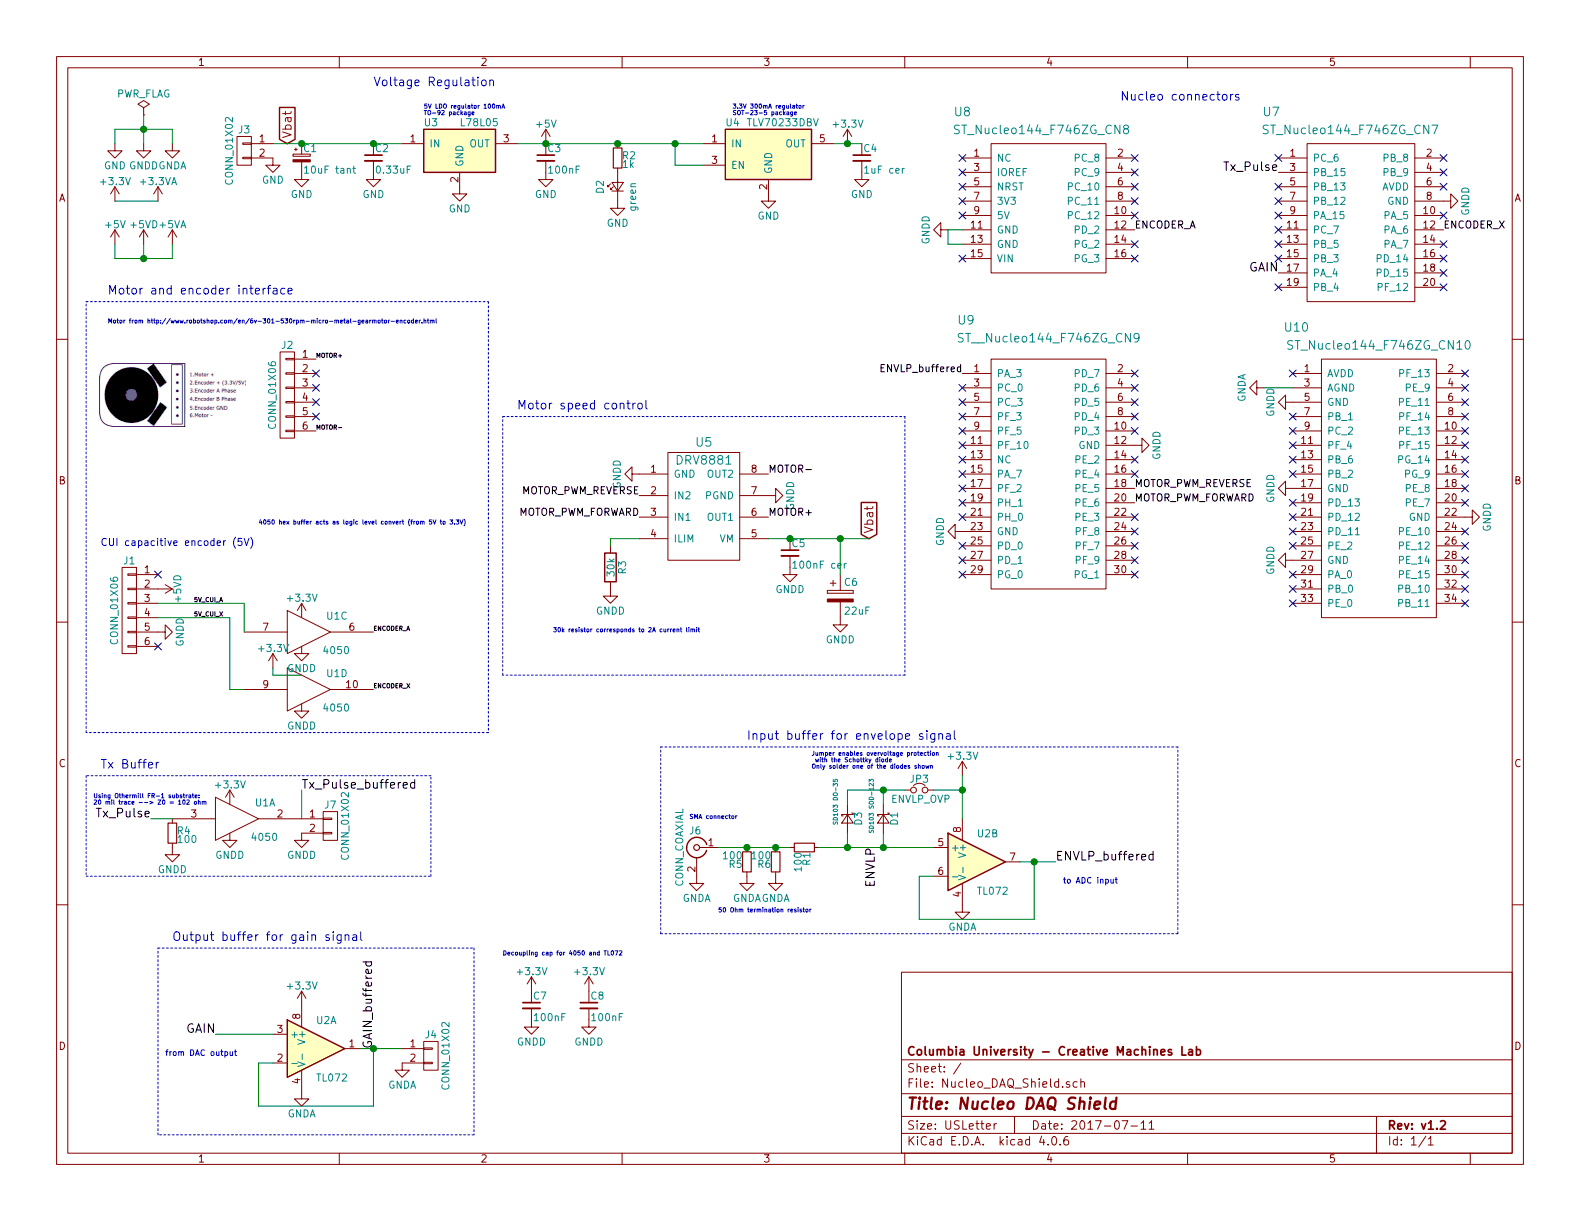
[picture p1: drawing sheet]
EESchema Schematic File Version 2
LIBS:power
LIBS:device
LIBS:transistors
LIBS:conn
LIBS:linear
LIBS:regul
LIBS:74xx
LIBS:cmos4000
LIBS:adc-dac
LIBS:memory
LIBS:xilinx
LIBS:microcontrollers
LIBS:dsp
LIBS:microchip
LIBS:analog_switches
LIBS:motorola
LIBS:texas
LIBS:intel
LIBS:audio
LIBS:interface
LIBS:digital-audio
LIBS:philips
LIBS:display
LIBS:cypress
LIBS:siliconi
LIBS:opto
LIBS:atmel
LIBS:contrib
LIBS:valves
LIBS:DRV8881
LIBS:NUCLEO_F746ZG
LIBS:Nucleo_DAQ_Shield-cache
EELAYER 25 0
EELAYER END
$Descr USLetter 11000 8500
encoding utf-8
Sheet 1 1
Title "Nucleo DAQ Shield"
Date "2017-07-11"
Rev "v1.2"
Comp "Columbia University - Creative Machines Lab"
Comment1 ""
Comment2 ""
Comment3 ""
Comment4 ""
$EndDescr
$Comp
L TL072 U2
U 1 1
P 2200 7300
F 0 "U2" H 2200 7500 50  0000 L CNN
F 1 "TL072" H 2200 7100 50  0000 L CNN
F 2 "Housings_SOIC:SOIC-8_3.9x4.9mm_Pitch1.27mm" H 2200 7300 50  0001 C CNN
F 3 "" H 2200 7300 50  0001 C CNN
	1    2200 7300
	1    0    0    -1  
$EndComp
$Comp
L TL072 U2
U 2 1
P 6800 6000
F 0 "U2" H 6800 6200 50  0000 L CNN
F 1 "TL072" H 6800 5800 50  0000 L CNN
F 2 "Housings_SOIC:SOIC-8_3.9x4.9mm_Pitch1.27mm" H 6800 6000 50  0001 C CNN
F 3 "" H 6800 6000 50  0001 C CNN
	2    6800 6000
	1    0    0    -1  
$EndComp
$Comp
L 4050 U1
U 3 1
P 2150 4400
F 0 "U1" H 2345 4515 50  0000 C CNN
F 1 "4050" H 2340 4275 50  0000 C CNN
F 2 "Housings_SOIC:SOIC-16_3.9x9.9mm_Pitch1.27mm" H 2150 4400 60  0001 C CNN
F 3 "" H 2150 4400 60  0001 C CNN
	3    2150 4400
	1    0    0    -1  
$EndComp
$Comp
L 4050 U1
U 4 1
P 2150 4800
F 0 "U1" H 2345 4915 50  0000 C CNN
F 1 "4050" H 2340 4675 50  0000 C CNN
F 2 "Housings_SOIC:SOIC-16_3.9x9.9mm_Pitch1.27mm" H 2150 4800 60  0001 C CNN
F 3 "" H 2150 4800 60  0001 C CNN
	4    2150 4800
	1    0    0    -1  
$EndComp
$Comp
L GND #PWR01
U 1 1
P 800 1000
F 0 "#PWR01" H 800 750 50  0001 C CNN
F 1 "GND" H 800 850 50  0000 C CNN
F 2 "" H 800 1000 50  0001 C CNN
F 3 "" H 800 1000 50  0001 C CNN
	1    800  1000
	1    0    0    -1  
$EndComp
$Comp
L GNDD #PWR02
U 1 1
P 1000 1000
F 0 "#PWR02" H 1000 750 50  0001 C CNN
F 1 "GNDD" H 1000 850 50  0000 C CNN
F 2 "" H 1000 1000 50  0001 C CNN
F 3 "" H 1000 1000 50  0001 C CNN
	1    1000 1000
	1    0    0    -1  
$EndComp
$Comp
L GNDA #PWR03
U 1 1
P 1200 1000
F 0 "#PWR03" H 1200 750 50  0001 C CNN
F 1 "GNDA" H 1200 850 50  0000 C CNN
F 2 "" H 1200 1000 50  0001 C CNN
F 3 "" H 1200 1000 50  0001 C CNN
	1    1200 1000
	1    0    0    -1  
$EndComp
$Comp
L PWR_FLAG #FLG04
U 1 1
P 1000 800
F 0 "#FLG04" H 1000 875 50  0001 C CNN
F 1 "PWR_FLAG" H 1000 950 50  0000 C CNN
F 2 "" H 1000 800 50  0001 C CNN
F 3 "" H 1000 800 50  0001 C CNN
	1    1000 800 
	1    0    0    -1  
$EndComp
$Comp
L CONN_COAXIAL J6
U 1 1
P 4850 5900
F 0 "J6" H 4860 6020 50  0000 C CNN
F 1 "CONN_COAXIAL" V 4965 5900 50  0000 C CNN
F 2 "custom:SMA_uxcell" H 4850 5900 50  0001 C CNN
F 3 "" H 4850 5900 50  0001 C CNN
	1    4850 5900
	-1   0    0    -1  
$EndComp
$Comp
L +3.3V #PWR05
U 1 1
P 6700 5400
F 0 "#PWR05" H 6700 5250 50  0001 C CNN
F 1 "+3.3V" H 6700 5540 50  0000 C CNN
F 2 "" H 6700 5400 50  0001 C CNN
F 3 "" H 6700 5400 50  0001 C CNN
	1    6700 5400
	1    0    0    -1  
$EndComp
$Comp
L GNDA #PWR06
U 1 1
P 6700 6300
F 0 "#PWR06" H 6700 6050 50  0001 C CNN
F 1 "GNDA" H 6700 6150 50  0000 C CNN
F 2 "" H 6700 6300 50  0001 C CNN
F 3 "" H 6700 6300 50  0001 C CNN
	1    6700 6300
	1    0    0    -1  
$EndComp
$Comp
L +3.3V #PWR07
U 1 1
P 2100 7000
F 0 "#PWR07" H 2100 6850 50  0001 C CNN
F 1 "+3.3V" H 2100 7140 50  0000 C CNN
F 2 "" H 2100 7000 50  0001 C CNN
F 3 "" H 2100 7000 50  0001 C CNN
	1    2100 7000
	1    0    0    -1  
$EndComp
$Comp
L GNDA #PWR08
U 1 1
P 2100 7600
F 0 "#PWR08" H 2100 7350 50  0001 C CNN
F 1 "GNDA" H 2100 7450 50  0000 C CNN
F 2 "" H 2100 7600 50  0001 C CNN
F 3 "" H 2100 7600 50  0001 C CNN
	1    2100 7600
	1    0    0    -1  
$EndComp
$Comp
L CONN_01X02 J4
U 1 1
P 3000 7350
F 0 "J4" H 3000 7500 50  0000 C CNN
F 1 "CONN_01X02" V 3100 7350 50  0000 C CNN
F 2 "Pin_Headers:Pin_Header_Straight_1x02_Pitch2.54mm" H 3000 7350 50  0001 C CNN
F 3 "" H 3000 7350 50  0001 C CNN
	1    3000 7350
	1    0    0    -1  
$EndComp
$Comp
L GNDA #PWR09
U 1 1
P 2800 7400
F 0 "#PWR09" H 2800 7150 50  0001 C CNN
F 1 "GNDA" H 2800 7250 50  0000 C CNN
F 2 "" H 2800 7400 50  0001 C CNN
F 3 "" H 2800 7400 50  0001 C CNN
	1    2800 7400
	1    0    0    -1  
$EndComp
Text Label 1500 7200 2    60   ~ 0
GAIN
$Comp
L GNDA #PWR010
U 1 1
P 4850 6100
F 0 "#PWR010" H 4850 5850 50  0001 C CNN
F 1 "GNDA" H 4850 5950 50  0000 C CNN
F 2 "" H 4850 6100 50  0001 C CNN
F 3 "" H 4850 6100 50  0001 C CNN
	1    4850 6100
	1    0    0    -1  
$EndComp
Text Label 2600 7300 1    60   ~ 0
GAIN_buffered
Text Label 6100 5900 3    60   ~ 0
ENVLP
Text Label 7350 6000 0    60   ~ 0
ENVLP_buffered
Text Notes 1200 6550 0    60   ~ 0
Output buffer for gain signal
Text Notes 5200 5150 0    60   ~ 0
Input buffer for envelope signal
Text Notes 1150 7350 0    40   ~ 0
from DAC output
Text Notes 7400 6150 0    40   ~ 0
to ADC input
$Comp
L CONN_01X06 J2
U 1 1
P 2000 2750
F 0 "J2" H 2000 3100 50  0000 C CNN
F 1 "CONN_01X06" V 2100 2750 50  0000 C CNN
F 2 "Pin_Headers:Pin_Header_Straight_1x06_Pitch2.54mm" H 2000 2750 50  0001 C CNN
F 3 "" H 2000 2750 50  0001 C CNN
	1    2000 2750
	-1   0    0    -1  
$EndComp
Text Notes 750  2250 0    30   ~ 0
Motor from http://www.robotshop.com/en/6v-301-530rpm-micro-metal-gearmotor-encoder.html
Text Label 2200 2500 0    30   ~ 0
MOTOR+
Text Label 2200 3000 0    30   ~ 0
MOTOR-
$Comp
L TLV70233DBV U4
U 1 1
P 5350 1050
F 0 "U4" H 5100 1250 50  0000 C CNN
F 1 "TLV70233DBV" H 5450 1250 50  0000 C CNN
F 2 "TO_SOT_Packages_SMD:SOT-23-5" H 5350 1150 50  0001 C CIN
F 3 "" H 5350 1050 50  0001 C CNN
	1    5350 1050
	1    0    0    -1  
$EndComp
$Comp
L CONN_01X02 J3
U 1 1
P 1700 1050
F 0 "J3" H 1700 1200 50  0000 C CNN
F 1 "CONN_01X02" V 1800 1050 50  0000 C CNN
F 2 "Pin_Headers:Pin_Header_Straight_1x02_Pitch2.54mm" H 1700 1050 50  0001 C CNN
F 3 "" H 1700 1050 50  0001 C CNN
	1    1700 1050
	-1   0    0    -1  
$EndComp
Text Notes 700  3800 0    50   ~ 0
CUI capacitive encoder (5V)
$Comp
L C_Small C2
U 1 1
P 2600 1100
F 0 "C2" H 2610 1170 50  0000 L CNN
F 1 "0.33uF" H 2610 1020 50  0000 L CNN
F 2 "Capacitors_SMD:C_0603" H 2600 1100 50  0001 C CNN
F 3 "" H 2600 1100 50  0001 C CNN
	1    2600 1100
	1    0    0    -1  
$EndComp
$Comp
L C_Small C3
U 1 1
P 3800 1100
F 0 "C3" H 3810 1170 50  0000 L CNN
F 1 "100nF" H 3810 1020 50  0000 L CNN
F 2 "Capacitors_SMD:C_0603" H 3800 1100 50  0001 C CNN
F 3 "" H 3800 1100 50  0001 C CNN
	1    3800 1100
	1    0    0    -1  
$EndComp
$Comp
L R_Small R2
U 1 1
P 4300 1100
F 0 "R2" H 4330 1120 50  0000 L CNN
F 1 "1k" H 4330 1060 50  0000 L CNN
F 2 "Resistors_SMD:R_0805" H 4300 1100 50  0001 C CNN
F 3 "" H 4300 1100 50  0001 C CNN
	1    4300 1100
	1    0    0    -1  
$EndComp
$Comp
L LED_Small D2
U 1 1
P 4300 1300
F 0 "D2" H 4250 1425 50  0000 L CNN
F 1 "green" H 4125 1200 50  0000 L CNN
F 2 "LEDs:LED_D5.0mm" V 4300 1300 50  0001 C CNN
F 3 "" V 4300 1300 50  0001 C CNN
	1    4300 1300
	0    -1   -1   0   
$EndComp
$Comp
L CP_Small C1
U 1 1
P 2100 1100
F 0 "C1" H 2110 1170 50  0000 L CNN
F 1 "10uF tant" H 2110 1020 50  0000 L CNN
F 2 "Capacitors_Tantalum_SMD:CP_Tantalum_Case-A_EIA-3216-18_Reflow" H 2100 1100 50  0001 C CNN
F 3 "" H 2100 1100 50  0001 C CNN
	1    2100 1100
	1    0    0    -1  
$EndComp
$Comp
L GND #PWR011
U 1 1
P 1900 1100
F 0 "#PWR011" H 1900 850 50  0001 C CNN
F 1 "GND" H 1900 950 50  0000 C CNN
F 2 "" H 1900 1100 50  0001 C CNN
F 3 "" H 1900 1100 50  0001 C CNN
	1    1900 1100
	1    0    0    -1  
$EndComp
$Comp
L GND #PWR012
U 1 1
P 2100 1200
F 0 "#PWR012" H 2100 950 50  0001 C CNN
F 1 "GND" H 2100 1050 50  0000 C CNN
F 2 "" H 2100 1200 50  0001 C CNN
F 3 "" H 2100 1200 50  0001 C CNN
	1    2100 1200
	1    0    0    -1  
$EndComp
$Comp
L GND #PWR013
U 1 1
P 2600 1200
F 0 "#PWR013" H 2600 950 50  0001 C CNN
F 1 "GND" H 2600 1050 50  0000 C CNN
F 2 "" H 2600 1200 50  0001 C CNN
F 3 "" H 2600 1200 50  0001 C CNN
	1    2600 1200
	1    0    0    -1  
$EndComp
$Comp
L GND #PWR014
U 1 1
P 3800 1200
F 0 "#PWR014" H 3800 950 50  0001 C CNN
F 1 "GND" H 3800 1050 50  0000 C CNN
F 2 "" H 3800 1200 50  0001 C CNN
F 3 "" H 3800 1200 50  0001 C CNN
	1    3800 1200
	1    0    0    -1  
$EndComp
$Comp
L GND #PWR015
U 1 1
P 3200 1300
F 0 "#PWR015" H 3200 1050 50  0001 C CNN
F 1 "GND" H 3200 1150 50  0000 C CNN
F 2 "" H 3200 1300 50  0001 C CNN
F 3 "" H 3200 1300 50  0001 C CNN
	1    3200 1300
	1    0    0    -1  
$EndComp
$Comp
L GND #PWR016
U 1 1
P 4300 1400
F 0 "#PWR016" H 4300 1150 50  0001 C CNN
F 1 "GND" H 4300 1250 50  0000 C CNN
F 2 "" H 4300 1400 50  0001 C CNN
F 3 "" H 4300 1400 50  0001 C CNN
	1    4300 1400
	1    0    0    -1  
$EndComp
$Comp
L +3.3V #PWR017
U 1 1
P 5900 1000
F 0 "#PWR017" H 5900 850 50  0001 C CNN
F 1 "+3.3V" H 5900 1140 50  0000 C CNN
F 2 "" H 5900 1000 50  0001 C CNN
F 3 "" H 5900 1000 50  0001 C CNN
	1    5900 1000
	1    0    0    -1  
$EndComp
$Comp
L +5V #PWR018
U 1 1
P 3800 1000
F 0 "#PWR018" H 3800 850 50  0001 C CNN
F 1 "+5V" H 3800 1140 50  0000 C CNN
F 2 "" H 3800 1000 50  0001 C CNN
F 3 "" H 3800 1000 50  0001 C CNN
	1    3800 1000
	1    0    0    -1  
$EndComp
Text GLabel 2000 1000 1    60   Input ~ 0
Vbat
Text Notes 5100 800  0    30   ~ 0
3.3V 300mA regulator\nSOT-23-5 package
$Comp
L GND #PWR019
U 1 1
P 5350 1350
F 0 "#PWR019" H 5350 1100 50  0001 C CNN
F 1 "GND" H 5350 1200 50  0000 C CNN
F 2 "" H 5350 1350 50  0001 C CNN
F 3 "" H 5350 1350 50  0001 C CNN
	1    5350 1350
	1    0    0    -1  
$EndComp
$Comp
L C_Small C4
U 1 1
P 6000 1100
F 0 "C4" H 6010 1170 50  0000 L CNN
F 1 "1uF cer" H 6010 1020 50  0000 L CNN
F 2 "Capacitors_SMD:C_0603" H 6000 1100 50  0001 C CNN
F 3 "" H 6000 1100 50  0001 C CNN
	1    6000 1100
	1    0    0    -1  
$EndComp
$Comp
L GND #PWR020
U 1 1
P 6000 1200
F 0 "#PWR020" H 6000 950 50  0001 C CNN
F 1 "GND" H 6000 1050 50  0000 C CNN
F 2 "" H 6000 1200 50  0001 C CNN
F 3 "" H 6000 1200 50  0001 C CNN
	1    6000 1200
	1    0    0    -1  
$EndComp
$Comp
L CONN_01X06 J1
U 1 1
P 900 4250
F 0 "J1" H 900 4600 50  0000 C CNN
F 1 "CONN_01X06" V 1000 4250 50  0000 C CNN
F 2 "Pin_Headers:Pin_Header_Straight_1x06_Pitch2.54mm" H 900 4250 50  0001 C CNN
F 3 "" H 900 4250 50  0001 C CNN
	1    900  4250
	-1   0    0    -1  
$EndComp
NoConn ~ 1100 4500
$Comp
L +5VD #PWR021
U 1 1
P 1100 4100
F 0 "#PWR021" H 1100 3950 50  0001 C CNN
F 1 "+5VD" H 1100 4240 50  0000 C CNN
F 2 "" H 1100 4100 50  0001 C CNN
F 3 "" H 1100 4100 50  0001 C CNN
	1    1100 4100
	0    1    1    0   
$EndComp
$Comp
L GNDD #PWR022
U 1 1
P 1100 4400
F 0 "#PWR022" H 1100 4150 50  0001 C CNN
F 1 "GNDD" H 1100 4250 50  0000 C CNN
F 2 "" H 1100 4400 50  0001 C CNN
F 3 "" H 1100 4400 50  0001 C CNN
	1    1100 4400
	0    -1   -1   0   
$EndComp
$Comp
L +5V #PWR023
U 1 1
P 800 1700
F 0 "#PWR023" H 800 1550 50  0001 C CNN
F 1 "+5V" H 800 1840 50  0000 C CNN
F 2 "" H 800 1700 50  0001 C CNN
F 3 "" H 800 1700 50  0001 C CNN
	1    800  1700
	1    0    0    -1  
$EndComp
$Comp
L +5VD #PWR024
U 1 1
P 1000 1700
F 0 "#PWR024" H 1000 1550 50  0001 C CNN
F 1 "+5VD" H 1000 1840 50  0000 C CNN
F 2 "" H 1000 1700 50  0001 C CNN
F 3 "" H 1000 1700 50  0001 C CNN
	1    1000 1700
	1    0    0    -1  
$EndComp
$Comp
L +5VA #PWR025
U 1 1
P 1200 1700
F 0 "#PWR025" H 1200 1550 50  0001 C CNN
F 1 "+5VA" H 1200 1840 50  0000 C CNN
F 2 "" H 1200 1700 50  0001 C CNN
F 3 "" H 1200 1700 50  0001 C CNN
	1    1200 1700
	1    0    0    -1  
$EndComp
$Comp
L +3.3VA #PWR026
U 1 1
P 1100 1400
F 0 "#PWR026" H 1100 1250 50  0001 C CNN
F 1 "+3.3VA" H 1100 1540 50  0000 C CNN
F 2 "" H 1100 1400 50  0001 C CNN
F 3 "" H 1100 1400 50  0001 C CNN
	1    1100 1400
	1    0    0    -1  
$EndComp
$Comp
L +3.3V #PWR027
U 1 1
P 800 1400
F 0 "#PWR027" H 800 1250 50  0001 C CNN
F 1 "+3.3V" H 800 1540 50  0000 C CNN
F 2 "" H 800 1400 50  0001 C CNN
F 3 "" H 800 1400 50  0001 C CNN
	1    800  1400
	1    0    0    -1  
$EndComp
Text Label 2600 4400 0    30   ~ 0
ENCODER_A
Text Notes 3600 2850 0    60   ~ 0
Motor speed control
Text Notes 7800 700  0    60   ~ 0
Nucleo connectors
$Comp
L Jumper_NC_Small JP3
U 1 1
P 6400 5500
F 0 "JP3" H 6400 5580 50  0000 C CNN
F 1 "ENVLP_OVP" H 6410 5440 50  0000 C CNN
F 2 "Pin_Headers:Pin_Header_Straight_1x02_Pitch2.54mm" H 6400 5500 50  0001 C CNN
F 3 "" H 6400 5500 50  0001 C CNN
	1    6400 5500
	1    0    0    -1  
$EndComp
$Comp
L R_Small R1
U 1 1
P 5600 5900
F 0 "R1" H 5630 5920 50  0000 L CNN
F 1 "100" H 5630 5860 50  0000 L CNN
F 2 "Resistors_SMD:R_0805" H 5600 5900 50  0001 C CNN
F 3 "" H 5600 5900 50  0001 C CNN
	1    5600 5900
	0    1    1    0   
$EndComp
Text Notes 5650 5350 0    30   ~ 0
Jumper enables overvoltage protection\n with the Schottky diode\nOnly solder one of the diodes shown
Text Notes 750  2050 0    60   ~ 0
Motor and encoder interface
Text Notes 5000 6350 0    30   ~ 0
50 Ohm termination resistor
Text Notes 1800 3650 0    30   ~ 0
4050 hex buffer acts as logic level convert (from 5V to 3.3V)
Text Label 2600 4800 0    30   ~ 0
ENCODER_X
$Comp
L DRV8881 U5
U 1 1
P 4900 3550
F 0 "U5" H 4900 4025 60  0000 C CNN
F 1 "DRV8881" H 4900 3900 60  0000 C CNN
F 2 "custom:SOIC-8_PowerPad" H 4900 3550 60  0001 C CNN
F 3 "" H 4900 3550 60  0001 C CNN
	1    4900 3550
	1    0    0    -1  
$EndComp
$Comp
L GNDD #PWR028
U 1 1
P 4450 3300
F 0 "#PWR028" H 4450 3050 50  0001 C CNN
F 1 "GNDD" H 4450 3150 50  0000 C CNN
F 2 "" H 4450 3300 50  0001 C CNN
F 3 "" H 4450 3300 50  0001 C CNN
	1    4450 3300
	0    1    1    0   
$EndComp
$Comp
L GNDD #PWR029
U 1 1
P 5350 3450
F 0 "#PWR029" H 5350 3200 50  0001 C CNN
F 1 "GNDD" H 5350 3300 50  0000 C CNN
F 2 "" H 5350 3450 50  0001 C CNN
F 3 "" H 5350 3450 50  0001 C CNN
	1    5350 3450
	0    -1   -1   0   
$EndComp
$Comp
L CP C6
U 1 1
P 5850 4150
F 0 "C6" H 5875 4250 50  0000 L CNN
F 1 "22uF" H 5875 4050 50  0000 L CNN
F 2 "Capacitors_SMD:CP_Elec_6.3x5.8" H 5888 4000 50  0001 C CNN
F 3 "" H 5850 4150 50  0001 C CNN
	1    5850 4150
	1    0    0    -1  
$EndComp
Text GLabel 6050 3750 1    60   Input ~ 0
Vbat
$Comp
L R R3
U 1 1
P 4250 3950
F 0 "R3" V 4330 3950 50  0000 C CNN
F 1 "30k" V 4250 3950 50  0000 C CNN
F 2 "Resistors_SMD:R_0805" V 4180 3950 50  0001 C CNN
F 3 "" H 4250 3950 50  0001 C CNN
	1    4250 3950
	1    0    0    -1  
$EndComp
$Comp
L GNDD #PWR030
U 1 1
P 4250 4100
F 0 "#PWR030" H 4250 3850 50  0001 C CNN
F 1 "GNDD" H 4250 3950 50  0000 C CNN
F 2 "" H 4250 4100 50  0001 C CNN
F 3 "" H 4250 4100 50  0001 C CNN
	1    4250 4100
	1    0    0    -1  
$EndComp
Text Label 5350 3600 0    50   ~ 0
MOTOR+
Text Label 5350 3300 0    50   ~ 0
MOTOR-
$Comp
L C_Small C5
U 1 1
P 5500 3850
F 0 "C5" H 5510 3920 50  0000 L CNN
F 1 "100nF cer" H 5510 3770 50  0000 L CNN
F 2 "Capacitors_SMD:C_0603" H 5500 3850 50  0001 C CNN
F 3 "" H 5500 3850 50  0001 C CNN
	1    5500 3850
	1    0    0    -1  
$EndComp
$Comp
L GNDD #PWR031
U 1 1
P 5500 3950
F 0 "#PWR031" H 5500 3700 50  0001 C CNN
F 1 "GNDD" H 5500 3800 50  0000 C CNN
F 2 "" H 5500 3950 50  0001 C CNN
F 3 "" H 5500 3950 50  0001 C CNN
	1    5500 3950
	1    0    0    -1  
$EndComp
$Comp
L GNDD #PWR032
U 1 1
P 5850 4300
F 0 "#PWR032" H 5850 4050 50  0001 C CNN
F 1 "GNDD" H 5850 4150 50  0000 C CNN
F 2 "" H 5850 4300 50  0001 C CNN
F 3 "" H 5850 4300 50  0001 C CNN
	1    5850 4300
	1    0    0    -1  
$EndComp
Text Label 4450 3600 2    50   ~ 0
MOTOR_PWM_FORWARD
Text Label 4450 3450 2    50   ~ 0
MOTOR_PWM_REVERSE
Text Notes 3850 4400 0    30   ~ 0
30k resistor corresponds to 2A current limit
$Comp
L 4050 U1
U 1 1
P 1650 5700
F 0 "U1" H 1845 5815 50  0000 C CNN
F 1 "4050" H 1840 5575 50  0000 C CNN
F 2 "Housings_SOIC:SOIC-16_3.9x9.9mm_Pitch1.27mm" H 1650 5700 60  0001 C CNN
F 3 "" H 1650 5700 60  0001 C CNN
	1    1650 5700
	1    0    0    -1  
$EndComp
Text Label 1050 5700 2    60   ~ 0
Tx_Pulse
Text Label 2100 5500 0    60   ~ 0
Tx_Pulse_buffered
Text Notes 700  5350 0    60   ~ 0
Tx Buffer
Text Label 7900 1600 0    50   ~ 0
ENCODER_A
Text Label 6700 2600 2    50   ~ 0
ENVLP_buffered
Text Label 7900 3400 0    50   ~ 0
MOTOR_PWM_REVERSE
Text Label 7900 3500 0    50   ~ 0
MOTOR_PWM_FORWARD
Text Label 8900 1200 2    60   ~ 0
Tx_Pulse
Text Label 8900 1900 2    60   ~ 0
GAIN
Text Label 10050 1600 0    50   ~ 0
ENCODER_X
$Comp
L GNDD #PWR033
U 1 1
P 6600 1600
F 0 "#PWR033" H 6600 1350 50  0001 C CNN
F 1 "GNDD" H 6600 1450 50  0000 C CNN
F 2 "" H 6600 1600 50  0001 C CNN
F 3 "" H 6600 1600 50  0001 C CNN
	1    6600 1600
	0    1    1    0   
$EndComp
$Comp
L GNDD #PWR034
U 1 1
P 6700 3700
F 0 "#PWR034" H 6700 3450 50  0001 C CNN
F 1 "GNDD" H 6700 3550 50  0000 C CNN
F 2 "" H 6700 3700 50  0001 C CNN
F 3 "" H 6700 3700 50  0001 C CNN
	1    6700 3700
	0    1    1    0   
$EndComp
$Comp
L GNDD #PWR035
U 1 1
P 7900 3100
F 0 "#PWR035" H 7900 2850 50  0001 C CNN
F 1 "GNDD" H 7900 2950 50  0000 C CNN
F 2 "" H 7900 3100 50  0001 C CNN
F 3 "" H 7900 3100 50  0001 C CNN
	1    7900 3100
	0    -1   -1   0   
$EndComp
$Comp
L GNDD #PWR036
U 1 1
P 9000 3900
F 0 "#PWR036" H 9000 3650 50  0001 C CNN
F 1 "GNDD" H 9000 3750 50  0000 C CNN
F 2 "" H 9000 3900 50  0001 C CNN
F 3 "" H 9000 3900 50  0001 C CNN
	1    9000 3900
	0    1    1    0   
$EndComp
$Comp
L GNDD #PWR037
U 1 1
P 9000 3400
F 0 "#PWR037" H 9000 3150 50  0001 C CNN
F 1 "GNDD" H 9000 3250 50  0000 C CNN
F 2 "" H 9000 3400 50  0001 C CNN
F 3 "" H 9000 3400 50  0001 C CNN
	1    9000 3400
	0    1    1    0   
$EndComp
$Comp
L GNDD #PWR038
U 1 1
P 10200 3600
F 0 "#PWR038" H 10200 3350 50  0001 C CNN
F 1 "GNDD" H 10200 3450 50  0000 C CNN
F 2 "" H 10200 3600 50  0001 C CNN
F 3 "" H 10200 3600 50  0001 C CNN
	1    10200 3600
	0    -1   -1   0   
$EndComp
$Comp
L GNDD #PWR039
U 1 1
P 9000 2800
F 0 "#PWR039" H 9000 2550 50  0001 C CNN
F 1 "GNDD" H 9000 2650 50  0000 C CNN
F 2 "" H 9000 2800 50  0001 C CNN
F 3 "" H 9000 2800 50  0001 C CNN
	1    9000 2800
	0    1    1    0   
$EndComp
$Comp
L GNDD #PWR040
U 1 1
P 10050 1400
F 0 "#PWR040" H 10050 1150 50  0001 C CNN
F 1 "GNDD" H 10050 1250 50  0000 C CNN
F 2 "" H 10050 1400 50  0001 C CNN
F 3 "" H 10050 1400 50  0001 C CNN
	1    10050 1400
	0    -1   -1   0   
$EndComp
$Comp
L GNDA #PWR041
U 1 1
P 8800 2700
F 0 "#PWR041" H 8800 2450 50  0001 C CNN
F 1 "GNDA" H 8800 2550 50  0000 C CNN
F 2 "" H 8800 2700 50  0001 C CNN
F 3 "" H 8800 2700 50  0001 C CNN
	1    8800 2700
	0    1    1    0   
$EndComp
$Comp
L ST_Nucleo144_F746ZG_CN8 U8
U 1 1
P 7300 1450
F 0 "U8" H 6700 2125 60  0000 C CNN
F 1 "ST_Nucleo144_F746ZG_CN8" H 7250 2000 60  0000 C CNN
F 2 "Pin_Headers:Pin_Header_Straight_2x08_Pitch2.54mm" H 7200 650 60  0001 C CNN
F 3 "" H 7200 650 60  0001 C CNN
	1    7300 1450
	1    0    0    -1  
$EndComp
$Comp
L ST_Nucleo144_F746ZG_CN7 U7
U 1 1
P 9450 1450
F 0 "U7" H 8850 2125 60  0000 C CNN
F 1 "ST_Nucleo144_F746ZG_CN7" H 9400 2000 60  0000 C CNN
F 2 "Pin_Headers:Pin_Header_Straight_2x10_Pitch2.54mm" H 9350 650 60  0001 C CNN
F 3 "" H 9350 650 60  0001 C CNN
	1    9450 1450
	1    0    0    -1  
$EndComp
$Comp
L ST__Nucleo144_F746ZG_CN9 U9
U 1 1
P 7300 3300
F 0 "U9" H 6725 4375 60  0000 C CNN
F 1 "ST__Nucleo144_F746ZG_CN9" H 7300 4250 60  0000 C CNN
F 2 "Pin_Headers:Pin_Header_Straight_2x15_Pitch2.54mm" H 7200 4150 60  0001 C CNN
F 3 "" H 7200 4150 60  0001 C CNN
	1    7300 3300
	1    0    0    -1  
$EndComp
$Comp
L ST_Nucleo144_F746ZG_CN10 U10
U 1 1
P 9600 3350
F 0 "U10" H 9025 4425 60  0000 C CNN
F 1 "ST_Nucleo144_F746ZG_CN10" H 9600 4300 60  0000 C CNN
F 2 "Pin_Headers:Pin_Header_Straight_2x17_Pitch2.54mm" H 9500 4200 60  0001 C CNN
F 3 "" H 9500 4200 60  0001 C CNN
	1    9600 3350
	1    0    0    -1  
$EndComp
Text Notes 2600 600  0    60   ~ 0
Voltage Regulation
$Comp
L LM7805CT U3
U 1 1
P 3200 1050
F 0 "U3" H 3000 1250 50  0000 C CNN
F 1 "L78L05" H 3200 1250 50  0000 L CNN
F 2 "TO_SOT_Packages_THT:TO-92_Inline_Narrow_Oval" H 3200 1150 50  0001 C CIN
F 3 "" H 3200 1050 50  0001 C CNN
	1    3200 1050
	1    0    0    -1  
$EndComp
$Comp
L C_Small C7
U 1 1
P 3700 7000
F 0 "C7" H 3710 7070 50  0000 L CNN
F 1 "100nF" H 3710 6920 50  0000 L CNN
F 2 "Capacitors_SMD:C_0603" H 3700 7000 50  0001 C CNN
F 3 "" H 3700 7000 50  0001 C CNN
	1    3700 7000
	1    0    0    -1  
$EndComp
$Comp
L GNDD #PWR042
U 1 1
P 3700 7100
F 0 "#PWR042" H 3700 6850 50  0001 C CNN
F 1 "GNDD" H 3700 6950 50  0000 C CNN
F 2 "" H 3700 7100 50  0001 C CNN
F 3 "" H 3700 7100 50  0001 C CNN
	1    3700 7100
	1    0    0    -1  
$EndComp
$Comp
L +3.3V #PWR043
U 1 1
P 3700 6900
F 0 "#PWR043" H 3700 6750 50  0001 C CNN
F 1 "+3.3V" H 3700 7040 50  0000 C CNN
F 2 "" H 3700 6900 50  0001 C CNN
F 3 "" H 3700 6900 50  0001 C CNN
	1    3700 6900
	1    0    0    -1  
$EndComp
Text Notes 3500 6650 0    30   ~ 0
Decoupling cap for 4050 and TL072
$Comp
L C_Small C8
U 1 1
P 4100 7000
F 0 "C8" H 4110 7070 50  0000 L CNN
F 1 "100nF" H 4110 6920 50  0000 L CNN
F 2 "Capacitors_SMD:C_0603" H 4100 7000 50  0001 C CNN
F 3 "" H 4100 7000 50  0001 C CNN
	1    4100 7000
	1    0    0    -1  
$EndComp
$Comp
L GNDD #PWR044
U 1 1
P 4100 7100
F 0 "#PWR044" H 4100 6850 50  0001 C CNN
F 1 "GNDD" H 4100 6950 50  0000 C CNN
F 2 "" H 4100 7100 50  0001 C CNN
F 3 "" H 4100 7100 50  0001 C CNN
	1    4100 7100
	1    0    0    -1  
$EndComp
$Comp
L +3.3V #PWR045
U 1 1
P 4100 6900
F 0 "#PWR045" H 4100 6750 50  0001 C CNN
F 1 "+3.3V" H 4100 7040 50  0000 C CNN
F 2 "" H 4100 6900 50  0001 C CNN
F 3 "" H 4100 6900 50  0001 C CNN
	1    4100 6900
	1    0    0    -1  
$EndComp
$Comp
L CONN_01X02 J7
U 1 1
P 2300 5750
F 0 "J7" H 2300 5900 50  0000 C CNN
F 1 "CONN_01X02" V 2400 5750 50  0000 C CNN
F 2 "Pin_Headers:Pin_Header_Straight_1x02_Pitch2.54mm" H 2300 5750 50  0001 C CNN
F 3 "" H 2300 5750 50  0001 C CNN
	1    2300 5750
	1    0    0    -1  
$EndComp
$Comp
L GNDD #PWR046
U 1 1
P 2100 5800
F 0 "#PWR046" H 2100 5550 50  0001 C CNN
F 1 "GNDD" H 2100 5650 50  0000 C CNN
F 2 "" H 2100 5800 50  0001 C CNN
F 3 "" H 2100 5800 50  0001 C CNN
	1    2100 5800
	1    0    0    -1  
$EndComp
Wire Notes Line
	600  5400 600  6100
Wire Notes Line
	600  6100 3000 6100
Wire Notes Line
	3000 6100 3000 5400
Wire Notes Line
	3000 5400 600  5400
Wire Notes Line
	3500 4700 3500 2900
Wire Notes Line
	6300 4700 3500 4700
Wire Notes Line
	6300 2900 6300 4700
Wire Notes Line
	3500 2900 6300 2900
Wire Wire Line
	5850 4000 5850 3750
Connection ~ 5850 3750
Connection ~ 5500 3750
Wire Wire Line
	5350 3750 6050 3750
Wire Wire Line
	4250 3750 4250 3800
Wire Wire Line
	4450 3750 4250 3750
Wire Notes Line
	3400 2100 3400 5100
Wire Notes Line
	600  5100 600  2100
Wire Notes Line
	4600 6500 4600 5200
Wire Wire Line
	5000 5900 5500 5900
Wire Wire Line
	5700 5900 6500 5900
Connection ~ 6700 5500
Wire Wire Line
	6500 5500 6700 5500
Wire Wire Line
	6700 5700 6700 5400
Wire Wire Line
	800  1400 1100 1400
Connection ~ 1000 1800
Wire Wire Line
	1000 1700 1000 1800
Wire Wire Line
	1200 1800 1200 1700
Wire Wire Line
	800  1800 1200 1800
Wire Wire Line
	800  1700 800  1800
Wire Wire Line
	1600 4800 1700 4800
Wire Wire Line
	1600 4300 1600 4800
Wire Wire Line
	1100 4300 1600 4300
Wire Wire Line
	1700 4200 1700 4400
Wire Wire Line
	1100 4200 1700 4200
Connection ~ 5900 1000
Wire Wire Line
	5800 1000 6000 1000
Connection ~ 4700 1000
Wire Wire Line
	4700 1150 4900 1150
Wire Wire Line
	4700 1000 4700 1150
Connection ~ 3800 1000
Connection ~ 4300 1000
Connection ~ 2600 1000
Connection ~ 2100 1000
Wire Notes Line
	4600 6500 8200 6500
Wire Notes Line
	8200 6500 8200 5200
Wire Notes Line
	8200 5200 4600 5200
Connection ~ 7200 6000
Wire Notes Line
	1100 7900 1100 6600
Wire Notes Line
	3300 7900 1100 7900
Wire Notes Line
	3300 6600 3300 7900
Wire Notes Line
	1100 6600 3300 6600
Wire Wire Line
	1900 7200 1500 7200
Connection ~ 2600 7300
Connection ~ 1000 900 
Wire Wire Line
	1000 800  1000 1000
Wire Wire Line
	1200 900  1200 1000
Wire Wire Line
	800  900  1200 900 
Wire Wire Line
	800  1000 800  900 
Wire Wire Line
	6400 6100 6500 6100
Wire Wire Line
	6400 6400 6400 6100
Wire Wire Line
	7200 6400 6400 6400
Wire Wire Line
	7200 6000 7200 6400
Wire Wire Line
	7100 6000 7350 6000
Wire Wire Line
	1800 7400 1900 7400
Wire Wire Line
	1800 7700 1800 7400
Wire Wire Line
	2600 7700 1800 7700
Wire Wire Line
	2600 7300 2600 7700
Wire Wire Line
	2500 7300 2800 7300
Wire Wire Line
	6700 1700 6600 1700
Wire Wire Line
	6600 1700 6600 1600
Wire Wire Line
	6600 1600 6700 1600
Wire Wire Line
	8800 2700 9000 2700
Wire Wire Line
	3600 1000 4900 1000
Wire Wire Line
	1900 1000 2800 1000
Wire Wire Line
	2100 5500 2100 5700
Text Label 1350 4200 0    30   ~ 0
5V_CUI_A
Text Label 1350 4300 0    30   ~ 0
5V_CUI_X
NoConn ~ 2200 2600
NoConn ~ 2200 2700
NoConn ~ 2200 2800
NoConn ~ 2200 2900
$Comp
L R_Small R4
U 1 1
P 1200 5800
F 0 "R4" H 1230 5820 50  0000 L CNN
F 1 "100" H 1230 5760 50  0000 L CNN
F 2 "Resistors_SMD:R_0805" H 1200 5800 50  0001 C CNN
F 3 "" H 1200 5800 50  0001 C CNN
	1    1200 5800
	1    0    0    -1  
$EndComp
$Comp
L GNDD #PWR047
U 1 1
P 1200 5900
F 0 "#PWR047" H 1200 5650 50  0001 C CNN
F 1 "GNDD" H 1200 5750 50  0000 C CNN
F 2 "" H 1200 5900 50  0001 C CNN
F 3 "" H 1200 5900 50  0001 C CNN
	1    1200 5900
	1    0    0    -1  
$EndComp
Wire Wire Line
	1200 5700 1050 5700
Text Notes 650  5600 0    30   ~ 0
Using Othermill FR-1 substrate:\n20 mil trace --> Z0 = 102 ohm
Wire Notes Line
	600  2100 3400 2100
Wire Notes Line
	3400 5100 600  5100
$Comp
L R_Small R6
U 1 1
P 5400 6000
F 0 "R6" H 5430 6020 50  0000 L CNN
F 1 "100" H 5430 5960 50  0000 L CNN
F 2 "Resistors_SMD:R_0805" H 5400 6000 50  0001 C CNN
F 3 "" H 5400 6000 50  0001 C CNN
	1    5400 6000
	-1   0    0    1   
$EndComp
$Comp
L R_Small R5
U 1 1
P 5200 6000
F 0 "R5" H 5230 6020 50  0000 L CNN
F 1 "100" H 5230 5960 50  0000 L CNN
F 2 "Resistors_SMD:R_0805" H 5200 6000 50  0001 C CNN
F 3 "" H 5200 6000 50  0001 C CNN
	1    5200 6000
	-1   0    0    1   
$EndComp
$Comp
L GNDA #PWR048
U 1 1
P 5400 6100
F 0 "#PWR048" H 5400 5850 50  0001 C CNN
F 1 "GNDA" H 5400 5950 50  0000 C CNN
F 2 "" H 5400 6100 50  0001 C CNN
F 3 "" H 5400 6100 50  0001 C CNN
	1    5400 6100
	1    0    0    -1  
$EndComp
$Comp
L GNDA #PWR049
U 1 1
P 5200 6100
F 0 "#PWR049" H 5200 5850 50  0001 C CNN
F 1 "GNDA" H 5200 5950 50  0000 C CNN
F 2 "" H 5200 6100 50  0001 C CNN
F 3 "" H 5200 6100 50  0001 C CNN
	1    5200 6100
	1    0    0    -1  
$EndComp
Connection ~ 5400 5900
Connection ~ 5200 5900
NoConn ~ 6700 1100
NoConn ~ 6700 1200
NoConn ~ 6700 1300
NoConn ~ 6700 1400
NoConn ~ 6700 1500
NoConn ~ 6700 1800
NoConn ~ 7900 1100
NoConn ~ 7900 1200
NoConn ~ 7900 1300
NoConn ~ 7900 1400
NoConn ~ 7900 1500
NoConn ~ 7900 1700
NoConn ~ 7900 1800
NoConn ~ 8900 1100
NoConn ~ 8900 1300
NoConn ~ 8900 1400
NoConn ~ 8900 1500
NoConn ~ 8900 1600
NoConn ~ 8900 1700
NoConn ~ 8900 1800
NoConn ~ 8900 2000
NoConn ~ 10050 1100
NoConn ~ 10050 1200
NoConn ~ 10050 1300
NoConn ~ 10050 1500
NoConn ~ 10050 1700
NoConn ~ 10050 1800
NoConn ~ 10050 1900
NoConn ~ 10050 2000
NoConn ~ 6700 2700
NoConn ~ 6700 2800
NoConn ~ 6700 2900
NoConn ~ 6700 3000
NoConn ~ 6700 3100
NoConn ~ 6700 3200
NoConn ~ 6700 3300
NoConn ~ 6700 3400
NoConn ~ 6700 3500
NoConn ~ 6700 3600
NoConn ~ 6700 3800
NoConn ~ 6700 3900
NoConn ~ 6700 4000
NoConn ~ 7900 2600
NoConn ~ 7900 2700
NoConn ~ 7900 2800
NoConn ~ 7900 2900
NoConn ~ 7900 3000
NoConn ~ 7900 3200
NoConn ~ 7900 3300
NoConn ~ 7900 3600
NoConn ~ 7900 3700
NoConn ~ 7900 3800
NoConn ~ 7900 3900
NoConn ~ 7900 4000
NoConn ~ 9000 2600
NoConn ~ 9000 2900
NoConn ~ 9000 3000
NoConn ~ 9000 3100
NoConn ~ 9000 3200
NoConn ~ 9000 3300
NoConn ~ 9000 3500
NoConn ~ 9000 3600
NoConn ~ 9000 3700
NoConn ~ 9000 3800
NoConn ~ 9000 4000
NoConn ~ 9000 4100
NoConn ~ 9000 4200
NoConn ~ 10200 2600
NoConn ~ 10200 2700
NoConn ~ 10200 2800
NoConn ~ 10200 2900
NoConn ~ 10200 3000
NoConn ~ 10200 3100
NoConn ~ 10200 3200
NoConn ~ 10200 3300
NoConn ~ 10200 3400
NoConn ~ 10200 3500
NoConn ~ 10200 3700
NoConn ~ 10200 3800
NoConn ~ 10200 3900
NoConn ~ 10200 4000
NoConn ~ 10200 4100
NoConn ~ 10200 4200
NoConn ~ 1100 4000
Text Notes 4800 5700 0    30   ~ 0
SMA connector
$Comp
L +3.3V #PWR050
U 1 1
P 2100 4300
F 0 "#PWR050" H 2100 4150 50  0001 C CNN
F 1 "+3.3V" H 2100 4440 50  0000 C CNN
F 2 "" H 2100 4300 50  0001 C CNN
F 3 "" H 2100 4300 50  0001 C CNN
	1    2100 4300
	1    0    0    -1  
$EndComp
$Comp
L GNDD #PWR051
U 1 1
P 2100 4900
F 0 "#PWR051" H 2100 4650 50  0001 C CNN
F 1 "GNDD" H 2100 4750 50  0000 C CNN
F 2 "" H 2100 4900 50  0001 C CNN
F 3 "" H 2100 4900 50  0001 C CNN
	1    2100 4900
	1    0    0    -1  
$EndComp
Wire Wire Line
	2100 4700 1900 4700
Wire Wire Line
	1900 4700 1900 4650
$Comp
L +3.3V #PWR052
U 1 1
P 1900 4650
F 0 "#PWR052" H 1900 4500 50  0001 C CNN
F 1 "+3.3V" H 1900 4790 50  0000 C CNN
F 2 "" H 1900 4650 50  0001 C CNN
F 3 "" H 1900 4650 50  0001 C CNN
	1    1900 4650
	1    0    0    -1  
$EndComp
$Comp
L GNDD #PWR053
U 1 1
P 2100 4500
F 0 "#PWR053" H 2100 4250 50  0001 C CNN
F 1 "GNDD" H 2100 4350 50  0000 C CNN
F 2 "" H 2100 4500 50  0001 C CNN
F 3 "" H 2100 4500 50  0001 C CNN
	1    2100 4500
	1    0    0    -1  
$EndComp
$Comp
L GNDD #PWR054
U 1 1
P 1600 5800
F 0 "#PWR054" H 1600 5550 50  0001 C CNN
F 1 "GNDD" H 1600 5650 50  0000 C CNN
F 2 "" H 1600 5800 50  0001 C CNN
F 3 "" H 1600 5800 50  0001 C CNN
	1    1600 5800
	1    0    0    -1  
$EndComp
$Comp
L +3.3V #PWR055
U 1 1
P 1600 5600
F 0 "#PWR055" H 1600 5450 50  0001 C CNN
F 1 "+3.3V" H 1600 5740 50  0000 C CNN
F 2 "" H 1600 5600 50  0001 C CNN
F 3 "" H 1600 5600 50  0001 C CNN
	1    1600 5600
	1    0    0    -1  
$EndComp
$Comp
L D_Schottky_Small D1
U 1 1
P 6150 5700
F 0 "D1" H 6100 5780 50  0000 L CNN
F 1 "SD103 SOD-123" H 5870 5620 30  0000 L CNN
F 2 "Diodes_SMD:D_SOD-123" V 6150 5700 50  0001 C CNN
F 3 "" V 6150 5700 50  0001 C CNN
	1    6150 5700
	0    1    1    0   
$EndComp
Wire Wire Line
	6150 5800 6150 5900
Connection ~ 6150 5900
Wire Wire Line
	6150 5600 6150 5500
Wire Wire Line
	5900 5500 6300 5500
$Comp
L D_Schottky_Small D3
U 1 1
P 5900 5700
F 0 "D3" H 5850 5780 50  0000 L CNN
F 1 "SD103 DO-35" H 5620 5620 30  0000 L CNN
F 2 "Diodes_THT:D_DO-35_SOD27_P7.62mm_Horizontal" V 5900 5700 50  0001 C CNN
F 3 "" V 5900 5700 50  0001 C CNN
	1    5900 5700
	0    1    1    0   
$EndComp
Wire Wire Line
	5900 5600 5900 5500
Connection ~ 6150 5500
Wire Wire Line
	5900 5800 5900 5900
Connection ~ 5900 5900
Text Notes 2950 800  0    30   ~ 0
5V LDO regulator 100mA\nTO-92 package
$EndSCHEMATC
